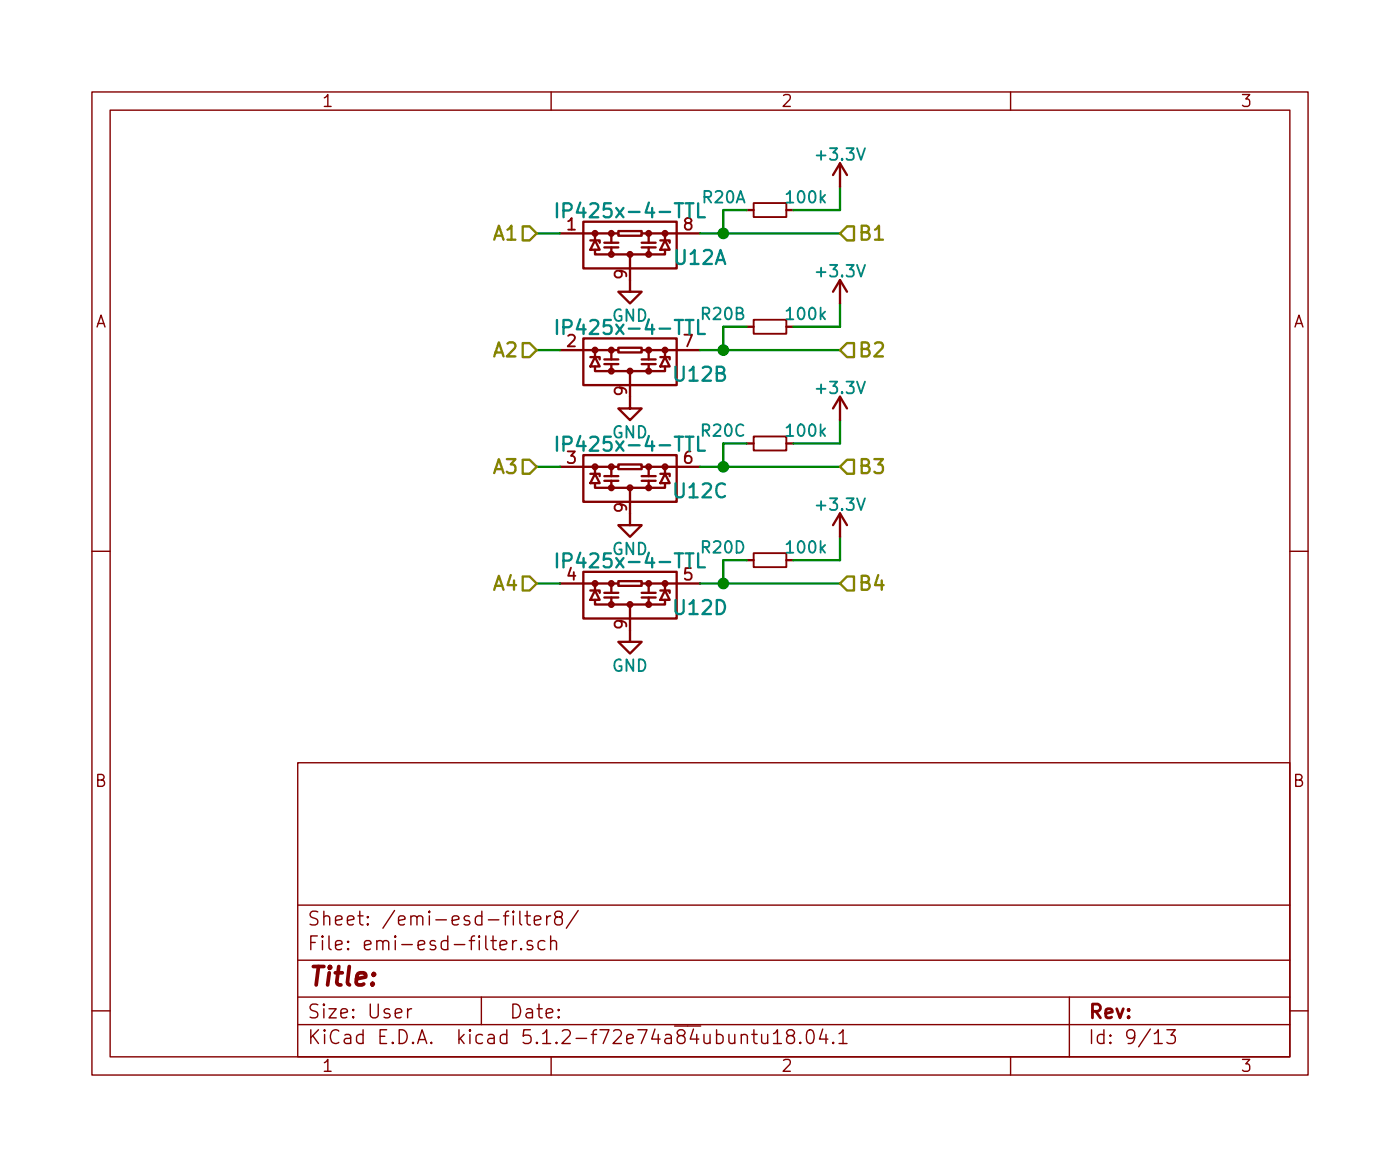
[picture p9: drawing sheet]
<svg xmlns="http://www.w3.org/2000/svg" width="152mm" height="127mm" viewBox="0 0 152 127" stroke-linecap="round" stroke-linejoin="round" font-family="sans-serif">
<g fill="none" stroke="#840000" stroke-width=".15">
<path d="M10 10h132.4v107h-132.4zM12 12h128.4v103h-128.4zM60 10v2M110 10v2M10 60h2M140.4 60h2M32.4 83h108v32h-108zM32.4 98.5h108M54.8 99.7h.6M55.4 99.2h-.3l-.1 .2v1.3M55.9 99.2h-.1l.1 .1 .1-.1h-.1v.1M55.9 99.7v1"/>
<path d="M56.6 99.2v1.3l.2 .2M57.1 99.7h.6M57.4 99.2v1.3l.2 .2h.1M59.5 99.7v1M59.9 99.7h-.2l-.2 .2M60.7 99.8l-.2-.1-.1-.2 .1-.3a.48 .48 0 0 1 .7 .1v.1a.3 .3 0 0 1-.3 .4h-.2a.48 .48 0 0 0-.2 .8 .53 .53 0 0 0 .7-.1 .51 .51 0 0 0-.3-.7M62.9 99.1l-1.3 1.9M10 110h2M32.4 111.5h108M32.4 108.5h108M32.4 104.5h108M44.4 109.8v1"/>
<path d="M44.8 109.8l-.3 .1-.1 .2M52.4 108.5v3M54.4 102.9l.8-.2-.1-.3h-.4l-.3 .2v.5l.1 .2 .2 .1 .4-.1M55.8 102.4v1M56.2 102.4a.37 .37 0 0 0-.4 .2M56.7 103.2l.1 .1-.1 .1v-.2v.2M57.9 102.4h-.3l-.2 .2v.2l.5 .1 .1 .2-.1 .2-.1 .1-.4-.1M58.2 100.2l.7-.2-.1-.3h-.4l-.2 .2v.7l.2 .1 .4-.1M59.3 102.4a.48 .48 0 0 0-.7 .2v.5a.48 .48 0 0 0 .7 .2M59.9 102.5a.38 .38 0 0 1 .7 .1v.8M59.9 101.9v1.5M60 115v2"/>
<path d="M80.7 112.7a.41 .41 0 0 1 .7 .1v.8M81.8 112.6h.6M82.1 112.1v1.3l.2 .2h.1M82.9 112.6v.8a.39 .39 0 0 0 .7 0M83.6 112.6v1M84.2 112.5l.4-.4v1.5M84.2 113.6h.9M85.9 112.7l-.3-.3 .1-.2 .2-.1h.4l.2 .2-.1 .3-.2 .1h-.3a.48 .48 0 0 0-.2 .7l.2 .2h.3l.2-.2a.48 .48 0 0 0-.2-.7M87.1 113.4l.1 .1-.1 .1-.1-.1 .1-.1v.2M87.9 112.2a.35 .35 0 0 1 .4-.1 .35 .35 0 0 1 .2 .2 .88 .88 0 0 1-.2 1.3l-.3-.1a1.2 1.2 0 0 1-.1-1.3zM89.6 112l-.4 1.1h.9M89.9 112.6v1"/>
<path d="M90.7 113.4l.1 .1-.1 .1-.1-.1 .1-.1v.2M91.3 112.5l.5-.4v1.5M91.3 113.6h.9M110 115v2M116.4 108.5v6.5M125.7 112.5l.3-.2 .1-.2v1.5M125.7 113.6h.8M127 112.1h.9l-.4 .5 .3 .1a.61 .61 0 0 1 .1 .7l-.2 .2h-.5l-.2-.2M140.4 110h2"/>
</g>
<g fill="none" stroke="#840000" stroke-width=".25">
<path d="M91.4 17.8l-.7 1.3M91.4 17.8v2.5M91.4 17.8l.8 1.3M61 25.4h6.3M61 38.1h6.3M63.5 24.1h10.2v5.1h-10.2zM63.5 36.8h10.2v5.1h-10.2zM64.3 26.2h1v.2M64.3 38.9h1v.2M64.8 27.2v.5h1.7M64.8 26.2l.5 1h-1zM64.8 39.9v.5h1.7"/>
<path d="M64.8 38.9l.5 1h-1zM64.8 25.4v.8M64.8 38.1v.8M65.8 26.9h1.5M65.8 26.4h1.5M65.8 39.6h1.5M65.8 39.1h1.5M66.5 26.9v.8h4.1v-.8M66.5 39.6v.8h4.1v-.8M66.5 25.4v1M66.5 38.1v1M67.3 25.1h2.5v.6h-2.5z"/>
<path d="M67.3 37.8h2.5v.6h-2.5zM68.6 30.5v1.3h-1.3l1.3 1.2 1.2-1.2h-1.2M68.6 27.7v1.5M69.8 25.4h6.4M69.8 26.9h1.6M69.8 26.4h1.6M69.8 38.1h6.4M69.8 39.6h1.6M69.8 39.1h1.6M70.6 25.4v1M70.6 38.1v1M71.9 26.2h1v.2"/>
<path d="M71.9 38.9h1v.2M72.4 27.2v.5h-1.8M72.4 26.2l.5 1h-1zM72.4 39.9v.5h-1.8M72.4 38.9l.5 1h-1zM72.4 25.4v.8M72.4 38.1v.8M81.3 22.9h.7M81.3 35.6h.7M85.6 22.9h.8M85.6 35.6h.8M91.4 30.5v2.5"/>
<path d="M91.4 30.5l-.7 1.3M91.4 30.5l.8 1.3M61 50.8h6.3M63.5 49.5h10.2v5.1h-10.2zM64.3 51.6h1v.2M64.8 52.6v.5h1.7M64.8 51.6l.5 1h-1zM64.8 50.8v.8M65.8 52.3h1.5M65.8 51.8h1.5M66.5 52.3v.8h4.1v-.8M66.5 50.8v1"/>
<path d="M67.3 50.5h2.5v.6h-2.5zM68.6 43.2v1.3h-1.3l1.3 1.2 1.2-1.2h-1.2M68.6 55.9v1.3h-1.3l1.3 1.2 1.2-1.2h-1.2M68.6 40.4v1.5M68.6 53.1v1.5M69.8 50.8h6.4M69.8 52.3h1.6M69.8 51.8h1.6M70.6 50.8v1M71.9 51.6h1v.2M72.4 52.6v.5h-1.8M72.4 51.6l.5 1h-1z"/>
<path d="M72.4 50.8v.8M81.3 48.3h.7M85.6 48.3h.8M91.4 43.2v2.5M91.4 55.9v2.5M91.4 43.2l-.7 1.3M91.4 43.2l.8 1.3M91.4 55.9l-.7 1.3M91.4 55.9l.8 1.3M61 63.5h6.3M63.5 62.2h10.2v5.1h-10.2zM64.3 64.3h1v.2"/>
<path d="M64.8 65.3v.5h1.7M64.8 64.3l.5 1h-1zM64.8 63.5v.8M65.8 65h1.5M65.8 64.5h1.5M66.5 65v.8h4.1v-.8M66.5 63.5v1M67.3 63.2h2.5v.6h-2.5zM68.6 68.6v1.3h-1.3l1.3 1.2 1.2-1.2h-1.2M68.6 65.8v1.5M69.8 63.5h6.4M69.8 65h1.6"/>
<path d="M69.8 64.5h1.6M70.6 63.5v1M71.9 64.3h1v.2M72.4 65.3v.5h-1.8M72.4 64.3l.5 1h-1zM72.4 63.5v.8M81.3 61h.7M85.6 61h.8"/>
<circle cx="64.8" cy="25.4" r=".25"/>
<circle cx="64.8" cy="38.1" r=".25"/>
<circle cx="66.5" cy="27.7" r=".25"/>
<circle cx="66.5" cy="25.4" r=".25"/>
<circle cx="66.5" cy="38.1" r=".25"/>
<circle cx="68.6" cy="27.7" r=".25"/>
<circle cx="70.6" cy="27.7" r=".25"/>
<circle cx="70.6" cy="25.4" r=".25"/>
<circle cx="70.6" cy="38.1" r=".25"/>
<circle cx="72.4" cy="38.1" r=".25"/>
<circle cx="72.4" cy="25.4" r=".25"/>
<circle cx="64.8" cy="50.8" r=".25"/>
<circle cx="66.5" cy="40.4" r=".25"/>
<circle cx="66.5" cy="53.1" r=".25"/>
<circle cx="66.5" cy="50.8" r=".25"/>
<circle cx="68.6" cy="40.4" r=".25"/>
<circle cx="68.6" cy="53.1" r=".25"/>
<circle cx="70.6" cy="40.4" r=".25"/>
<circle cx="70.6" cy="53.1" r=".25"/>
<circle cx="70.6" cy="50.8" r=".25"/>
<circle cx="72.4" cy="50.8" r=".25"/>
<circle cx="64.8" cy="63.5" r=".25"/>
<circle cx="66.5" cy="63.5" r=".25"/>
<circle cx="66.5" cy="65.8" r=".25"/>
<circle cx="68.6" cy="65.8" r=".25"/>
<circle cx="70.6" cy="63.5" r=".25"/>
<circle cx="70.6" cy="65.8" r=".25"/>
<circle cx="72.4" cy="63.5" r=".25"/>
</g>
<path d="M60.6 22.1v1.5M60.6 34.8v1.5M61.3 22.9h.6a.4 .4 0 0 0 .3-.4 .4 .4 0 0 0-.3-.4h-.6v1.5M61.3 35.6h.6a.4 .4 0 0 0 .3-.4 .4 .4 0 0 0-.3-.4h-.6v1.5M76 22.1v1.5h.7M76 34.8v1.5h.7M60.6 47.5v1.5M61.3 48.3h.6a.4 .4 0 0 0 .3-.4 .4 .4 0 0 0-.3-.4h-.6v1.5M76 47.5v1.5h.7M60.6 60.2v1.5M61.3 61h.6a.4 .4 0 0 0 .3-.4 .4 .4 0 0 0-.3-.4h-.6v1.5M76 60.2v1.5h.7" fill="none" stroke="#008484" stroke-width=".25"/>
<g fill="none" stroke="#008400" stroke-width=".25">
<path d="M58.4 25.4h2.6M58.4 38.1h2.6M76.2 25.4h15.2M76.2 38.1h15.2M81.3 22.9h-2.6v2.5M81.3 35.6h-2.6v2.5M91.4 20.3v2.6h-5M91.4 33v2.6h-5M58.4 50.8h2.6M76.2 50.8h15.2M81.3 48.3h-2.6v2.5M91.4 45.7v2.6h-5"/>
<path d="M91.4 58.4v2.6h-5M58.4 63.5h2.6M76.2 63.5h15.2M81.3 61h-2.6v2.5"/>
</g>
<path d="M56.9 24.6h.8l.7 .8-.7 .8h-.8zM56.9 37.3h.8l.7 .8-.7 .8h-.8zM92.2 24.6h.8v1.6h-.8l-.8-.8zM92.2 37.3h.8v1.6h-.8l-.8-.8zM56.9 50h.8l.7 .8-.7 .8h-.8zM92.2 50h.8v1.6h-.8l-.8-.8zM56.9 62.7h.8l.7 .8-.7 .8h-.8zM92.2 62.7h.8v1.6h-.8l-.8-.8z" fill="none" stroke="#848400" stroke-width=".25"/>
<path d="M82 22.1h3.6v1.5h-3.6zM82 34.8h3.6v1.5h-3.6zM82 47.5h3.6v1.5h-3.6zM82 60.2h3.6v1.5h-3.6z" fill="none" stroke="#840000" stroke-width=".2"/>
<g fill="#008400" stroke="#008400" stroke-width=".25">
<circle cx="78.7" cy="25.4" r=".51"/>
<circle cx="78.7" cy="38.1" r=".51"/>
<circle cx="78.7" cy="50.8" r=".51"/>
<circle cx="78.7" cy="63.5" r=".51"/>
</g>
<text font-size="2.8" fill="#840000" x="33.4" y="107.3">Title:</text>
<g font-size="2.1" fill="#008484">
<text x="62" y="23.7">IP425x-4-TTL</text>
<text x="73.5" y="28.8">U12A</text>
<text x="62" y="36.4">IP425x-4-TTL</text>
<text x="73.5" y="41.5">U12B</text>
<text x="62" y="49.1">IP425x-4-TTL</text>
<text x="73.5" y="54.2">U12C</text>
<text x="62" y="61.8">IP425x-4-TTL</text>
<text x="73.5" y="66.9">U12D</text>
</g>
<g font-size="2.1" fill="#848400">
<text x="53.8" y="26.2">A1</text>
<text x="93.3" y="26.2">B1</text>
<text x="53.8" y="38.9">A2</text>
<text x="93.3" y="38.9">B2</text>
<text x="53.8" y="51.6">A3</text>
<text x="93.3" y="51.6">B3</text>
<text x="53.8" y="64.3">A4</text>
<text x="93.3" y="64.3">B4</text>
</g>
<g font-size="2.1" fill="#840000">
<text x="33.4" y="100.7">Sheet: /emi-esd-filter8/</text>
<text x="33.4" y="103.4">File: emi-esd-filter.sch</text>
<text x="33.4" y="113.6">KiCad E.D.A. kicad 5.1.2-f72e74a84ubuntu18.04.1</text>
<text x="33.4" y="110.8">Size: User</text>
<text x="55.4" y="110.8">Date:</text>
<text x="118.4" y="110.8">Rev:</text>
<text x="118.4" y="113.6">Id: 9/13</text>
</g>
<g font-size="1.8" fill="#840000">
<text x="35" y="11.6">1</text>
<text x="85" y="11.6">2</text>
<text x="135" y="11.6">3</text>
<text x="61.7" y="25.1">1</text>
<text x="74.4" y="25.1">8</text>
<text x="10.4" y="35.6">A</text>
<text x="68.2" y="30.3" transform="rotate(-90 68.2 30.3)">9</text>
<text x="140.8" y="35.6">A</text>
<text x="61.7" y="37.8">2</text>
<text x="74.4" y="37.8">7</text>
<text x="68.2" y="43" transform="rotate(-90 68.2 43)">9</text>
<text x="61.7" y="50.5">3</text>
<text x="74.4" y="50.5">6</text>
<text x="68.2" y="55.7" transform="rotate(-90 68.2 55.7)">9</text>
<text x="61.7" y="63.2">4</text>
<text x="74.4" y="63.2">5</text>
<text x="68.2" y="68.4" transform="rotate(-90 68.2 68.4)">9</text>
<text x="10.4" y="85.6">B</text>
<text x="140.8" y="85.6">B</text>
<text x="35" y="116.6">1</text>
<text x="85" y="116.6">2</text>
<text x="135" y="116.6">3</text>
</g>
<g font-size="1.8" fill="#008484">
<text x="89.1" y="17.5">+3.3V</text>
<text x="76.5" y="22.1">R20A</text>
<text x="85.8" y="22.1">100k</text>
<text x="66.6" y="35">GND</text>
<text x="76.4" y="34.8">R20B</text>
<text x="85.8" y="34.8">100k</text>
<text x="89.1" y="30.2">+3.3V</text>
<text x="66.6" y="47.7">GND</text>
<text x="76.4" y="47.5">R20C</text>
<text x="85.8" y="47.5">100k</text>
<text x="89.1" y="42.9">+3.3V</text>
<text x="89.1" y="55.6">+3.3V</text>
<text x="66.6" y="60.4">GND</text>
<text x="76.4" y="60.2">R20D</text>
<text x="85.8" y="60.2">100k</text>
<text x="66.6" y="73.1">GND</text>
</g>
</svg>
